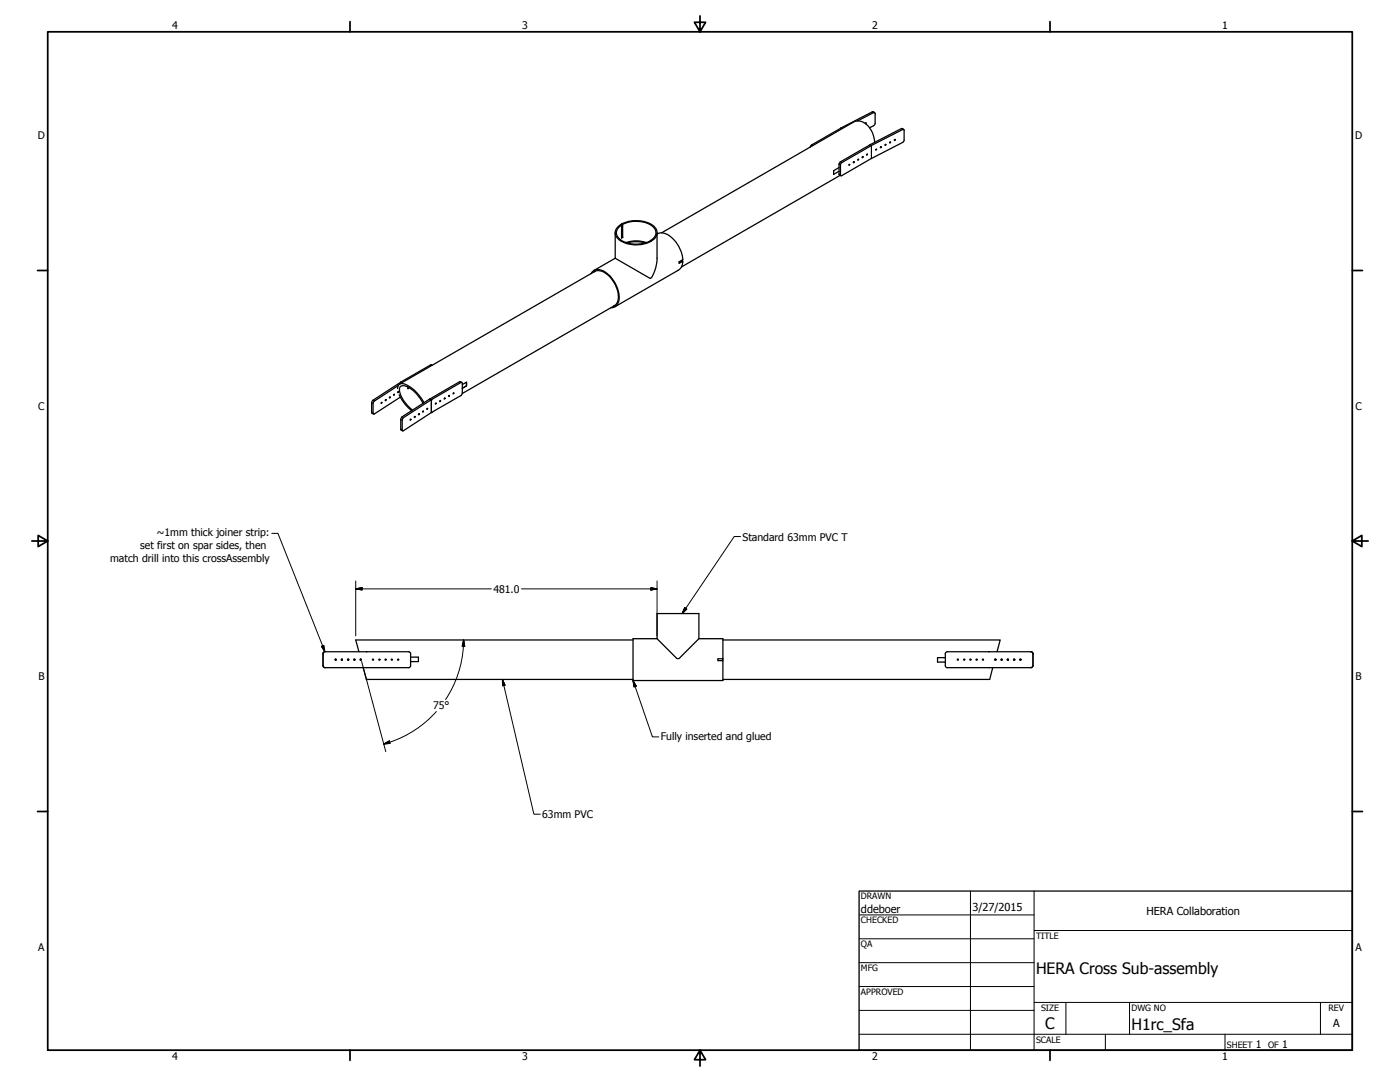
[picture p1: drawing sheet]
<svg xmlns="http://www.w3.org/2000/svg" width="559mm" height="432mm" viewBox="0 0 559 432" stroke-linecap="round" stroke-linejoin="round" font-family="sans-serif">
<!-- layer: Visible (ANSI) -->
<g fill="none" stroke="#000" stroke-width=".51">
<path d="M335.7 51.1l-11.9 6.8M335.7 51.1h.1M345.4 49.3l.3-.3-.1 .4M347.9 58l12.4-6.3 .6 .1v4.3l-.4 .6-12.6 6.5M349.1 56.8a8.8 8.8 0 0 0-6.3-8.5l-2.3 .5-76.4 44.1M349.5 59.7l.4-.1-.3 .3zM351.5 58.6l.2 .1-.2 .3zM353.3 57.7l.3-.1-.3 .4zM355.2 56.6l.3 .2-.3 .3zM357.1 55.7l.2 .2-.3 .2zM360.2 51.3l-12.9 6.5M334.9 66.9l-2.2 1.2v1.5l2.2-1.3"/>
<path d="M335.3 70l-63.3 36.6M338.9 65.6l.3 .1-.4 .3zM340.7 64.6h.2l-.3 .4zM342.5 63.6h.2l-.3 .3zM344.1 62.7l.4-.1-.3 .3zM346.1 61.5l.1 .2-.3 .2zM245.6 92.9v10.2M246.4 90.7a12 12 0 0 1 14.3-.7 3.6 3.6 0 0 1 1.5 3.5 3.6 3.6 0 0 1-2.4 2.8 12.3 12.3 0 0 1-13.2-1.1 3 3 0 0 1-.2-4.5zM248.1 89.8a3.4 3.4 0 0 0-2.1 3.3 3.4 3.4 0 0 0 2.3 3 13.2 13.2 0 0 0 11.5 0h-.1M248.4 89.5l.1 5.2zM248.4 89.5l-.4 .2 .1 5.3 .4-.3M248.4 94.6l-.3 .2"/>
<path d="M248.5 89.5a11.7 11.7 0 0 1 12.5 1.4 3.1 3.1 0 0 1-1.3 5M249.9 96.8a13.3 13.3 0 0 1 8.1 0M250.4 97a12.3 12.3 0 0 1 7 0M262.3 93.4a5.4 5.4 0 0 1 6.4 2 13.5 13.5 0 0 1 3.8 8.2l-1.4 .9v.6l1.4-.8-.2-.2M262.3 92.9v10.2a15.4 15.4 0 0 1-2.2 7.6l-.6 .4-13.9-8M235.9 109.2a3.6 3.6 0 0 1 5.6-.7 12.6 12.6 0 0 1 5.5 11.8 3 3 0 0 1-3.2 2.5M237 108.6a4.5 4.5 0 0 1 5.6 1.1 11.8 11.8 0 0 1 4 10.6l-.5 1-1.2 .9M237.6 108.2l-78.2 45.1M245.6 103.1l-8.6 4.8M272.3 103.8v.3l-1.2 .7M272.5 104.3l-.6 2.4-1.1 1.1-25.4 14.6M245.5 121.9l-61 35.1"/>
<path d="M153.9 159.5l.2 .1-.2 .4zM155.5 158.4l.3 .1-.3 .4zM157.2 157.4v.4zM158.7 155.1a2 2 0 0 1 1.2-2 2 2 0 0 1 2.2 .4 16.4 16.4 0 0 1 7.1 7.2M158.9 156.3v.1M159 156.2l-.3 .5 .4-.2M159.3 157.5l.3 .7a18.3 18.3 0 0 0 4.7 5.8M162.9 154.5l-.1 .6 .5-.4M172.1 159.5l11.9-6.8h.4l.1 4.2-.4 .8-12 7M172.2 145.6l-12.2 6.9M177.3 159l.3-.2-.2 .5zM179.2 157.9l.2-.1-.2 .4z"/>
<path d="M180.9 156.8l.3 .1-.3 .3zM183.8 152.3l-12.2 6.9M186.2 152.5v1.5l-1.7 .9 1.7-.9v-1.5l-1.7 1M152.2 160.6v.4zM163.8 167.3l.2 .1-.3 .3zM165.4 166.4l.3-.2-.2 .4zM167.1 165.2l.2 .2-.2 .1zM168.8 164.1l.2 .2-.3 .2zM168.8 161a11.6 11.6 0 0 0-8.1-7.1 1.65 1.65 0 0 0-1.2 2.5 14.3 14.3 0 0 0 5.2 7.2M170.4 163l.3 .1-.3 .3zM173.9 160.9l.2 .1-.3 .3zM175.5 160l.3-.2v.4l-.3 .1z"/>
<path d="M252.7 255.4h-110.7l1.3 4.7M262.3 254.9h-9.6v16.7h35.8v-7.9M262.3 244.9h16.7v10l-8 7.9h-.8l-7.9-7.9zM279 254.9h9.5v8M288.5 255.4h110.7l-1.2 4.7M128.9 265.6l.1 .5 .7 .3h33.4M128.9 260.9l.6-.8h33.6l.6 .2 .2 .6M128.9 260.9v4.7M129 265.6l.1 .5 .6 .3M129.7 260.1l-.6 .3-.1 .5M133.7 263.1h.4v.3h-.4zM133.9 263v.5"/>
<path d="M136.4 263l.3 .1-.3 .4M138.7 263.1h.4v.3h-.4zM138.9 263v.5M141.2 263.1h.4v.3h-.4zM141.4 263v.5M143.9 263l.2 .1-.2 .4M144.1 263.1v.2M145 266.4l1.2 4.7h106.5M163.9 262.3h3.1v1.7h-3.1M163.9 260.9v4.8l-.2 .5-.6 .2M286.5 262.9h2v.8h-2zM377.3 262.4h-3.1v1.8h3.1"/>
<path d="M378.1 260.1l-.6 .2-.2 .6v4.8l.2 .5 .6 .2M378.1 266.4h33.4M378.1 260.1h33.4M396.2 266.4l-1.2 4.7h-106.5M397.1 263.1h.4v.3h-.4zM397.1 263.1v.2M397.3 263v.5M399.6 263.1h.4v.3h-.4zM399.8 263v.5M402.1 263.1h.4v.3h-.4zM402.3 263l-.2 .1 .2 .4M404.8 263v.5"/>
<path d="M407.1 263.1h.4v.3h-.4zM407.3 263v.5M411.5 260.1l.4 .1 .4 .7M411.5 260.1l.7 .3 .1 .5M412.3 265.6l-.8 .8M412.3 265.6l-.1 .5-.7 .3M412.3 260.9v4.7"/>
<circle cx="136.4" cy="263.2" r=".25"/>
<circle cx="143.9" cy="263.2" r=".25"/>
<circle cx="148.9" cy="263.2" r=".22"/>
<circle cx="151.4" cy="263.2" r=".22"/>
<circle cx="153.9" cy="263.2" r=".22"/>
<circle cx="156.4" cy="263.2" r=".22"/>
<circle cx="158.9" cy="263.2" r=".22"/>
<circle cx="382.3" cy="263.2" r=".22"/>
<circle cx="384.8" cy="263.2" r=".22"/>
<circle cx="387.3" cy="263.2" r=".22"/>
<circle cx="389.8" cy="263.2" r=".22"/>
<circle cx="392.3" cy="263.2" r=".22"/>
<circle cx="404.8" cy="263.2" r=".27"/>
</g>
<!-- layer: Visible Narrow (ANSI) -->
<g fill="none" stroke="#000" stroke-width=".4">
<path d="M323.8 57.9l.5 .3M336.1 51.3l-.4-.2 .5 .2M347.3 57.8l.5 .3v5.1M347.3 57.7l.6 .3v5.2M348.2 44.6l.5 .4M359.8 51.3l.5 .4M334.9 69.5l.6 .3M334.9 65.5l.6 .3M335.5 64.6l.5 .3M148.9 159.7l.6 .3M160 152.5l.5 .3M160 152.5l.5 .2"/>
<path d="M171.6 159.2l.5 .3M171.8 145.7l.5 .2M172.1 159.5v5.2v-5.2M183.5 152.3l.5 .4M148.3 164.6l.6 .3M148.3 160.7l.6 .3M160 171.3l.5 .3M160 167.4l.5 .3M160.5 166.4l.5 .3"/>
</g>
<g fill="none" stroke="#000" stroke-width=".51">
<path d="M323.8 57.9l-.5 .8M342.3 48.3l6.8-3.4 .2 .4-.1 4.4-2.1 1.3M347.3 57.8l-12 6.9-.4 .6v1.4M347.9 58l-11.9 6.9-.5 .8v4.4h.5l11.9-6.9M349.1 45l-.9-.4-12.5 6.5M360.2 51.3l.5 .3M334.9 66.9v2.7l.7 .5M158.9 153.9l-9.6 6.2-.4 .9 .1 4.2h.5l10.3-6.7M160 152.5l-11.3 7.3-.4 .9v3.9l.8 .6M171.6 159.2l-11.1 7.2-.5 .8v4.2l.7 .6M172.1 159.5l-11.4 7.5-.2 4.8 .5 .1 11.1-7.2M172.2 145.6l.3 .2"/>
<path d="M183.8 152.3l.5 .4"/>
</g>
<g fill="#000">
<circle cx="172.1" cy="159.5" r=".25"/>
<circle cx="172.1" cy="164.7" r=".25"/>
</g>
<!-- layer: Border (ANSI) -->
<g fill="none" stroke="#000" stroke-width=".7">
<path d="M19 12.7h520.8v406.4h-520.8zM139.7 8.6v4.1M279.4 6.3v6.4l-2.2-3.8h4.4l-2.2 3.8M419.1 8.6v4.1M15 107.9h4M539.8 107.9h4M12.7 215.9h6.3l-3.8-2.2v4.4l3.8-2.2M539.8 215.9l3.8 2.2v-4.4l-3.8 2.2h6.3M15 323.8h4M539.8 323.8h4M139.7 419.1v4.1M279.4 419.1l2.2 3.8h-4.4l2.2-3.8v6.3"/>
<path d="M419.1 419.1v4.1"/>
</g>
<!-- layer: Title (ANSI) -->
<g fill="none" stroke="#000" stroke-width=".4">
<path d="M387.3 355.6v63.5M412.7 355.6v63.5M342.9 365.1h69.8M342.9 374.6h69.8M412.7 371.3h127.1M342.9 384.2h69.8M342.9 393.7h69.8M342.9 412.7h196.9M342.9 403.2h69.8M412.7 400h127.1M425.4 400v12.7M441.2 412.7v6.4"/>
<path d="M450.8 400v12.7M488.9 412.7v6.4M527 400v12.7"/>
</g>
<path d="M342.9 355.6h196.9v63.5h-196.9z" fill="none" stroke="#000" stroke-width=".51"/>
<!-- layer: Symbol (ANSI) -->
<path d="M108.5 212.9h2.4l18.8 47.2M295.6 214.1h-2.5l-20.8 30.8M128.3 257.9l.9-.3 .5 2.5zM273.3 242.5l.8 .6-1.8 1.8zM200.5 271.1l1 2.3-.9 .3zM200.5 271.1l12.6 53.8h2.5M252.7 271.6l1.2 2.2-.9 .3zM252.7 271.6l7.7 22.5h2.6" fill="none" stroke="#000" stroke-width=".4"/>
<path d="M128.3 257.9l1.4 2.2zM128.3 257.9l.9-.3 .5 2.5zM273.3 242.5l-1 2.4zM273.3 242.5l.8 .6-1.8 1.8zM200.5 271.1l1 2.3zM200.5 271.1l1 2.3-.9 .3zM252.7 271.6l1.2 2.2zM252.7 271.6l1.2 2.2-.9 .3z" fill="#000" stroke="#000" stroke-width=".4"/>
<!-- layer: Dimension (ANSI) -->
<path d="M142 235l2.5-.5v1zM142 235h54.1M142 231.8v21.9M208.2 235h54.1M259.8 234.5l2.5 .5-2.5 .5zM262.3 231.8v21.9M185 255.4l.5 2.5h-1zM185 255.4a43 43 0 0 1-7.2 23.8M144.3 264l9.7 36M153.2 296.9l2.2-1.2 .3 1zM155.5 296.2l-2.3 .7M174.2 283.9a43 43 0 0 1-18.7 12.3" fill="none" stroke="#000" stroke-width=".4"/>
<path d="M142 235l2.5-.5zM142 235l2.5-.5v1zM259.8 235.5l2.5-.5zM259.8 234.5l2.5 .5-2.5 .5zM185 255.4l.5 2.5zM185 255.4l.5 2.5h-1zM153.2 296.9l2.2-1.2zM153.2 296.9l2.2-1.2 .3 1z" fill="#000" stroke="#000" stroke-width=".4"/>
<g font-size="6.3">
<text x="413.5" y="388.6">HERA Cross Sub-assembly</text>
<text x="417.2" y="410.6">C</text>
<text x="451.6" y="411.1">H1rc_Sfa</text>
</g>
<g font-size="4.4">
<text x="343.7" y="364.3">ddeboer</text>
<text x="388.1" y="363.7">3/27/2015</text>
<text x="457.6" y="365.1">HERA Collaboration</text>
<text x="532.1" y="409.9">A</text>
</g>
<g font-size="4.2">
<text x="68.7" y="11.7">4</text>
<text x="208.4" y="11.7">3</text>
<text x="348.1" y="11.7">2</text>
<text x="487.8" y="11.7">1</text>
<text x="15.1" y="55.5">D</text>
<text x="540.9" y="55.5">D</text>
<text x="15.2" y="163.4">C</text>
<text x="541" y="163.4">C</text>
<text x="62.6" y="214.1">~1mm thick joiner strip:</text>
<text x="296.4" y="215.7">Standard 63mm PVC T</text>
<text x="55.9" y="219.1">set first on spar sides, then</text>
<text x="44" y="224.1">match drill into this crossAssembly</text>
<text x="196.9" y="236.5">481.0</text>
<text x="15.3" y="271.4">B</text>
<text x="541.1" y="271.4">B</text>
<text x="172.8" y="283.1">75°</text>
<text x="263.7" y="295.2">Fully inserted and glued</text>
<text x="216.4" y="326.5">63mm PVC</text>
<text x="15.2" y="379.3">A</text>
<text x="541" y="379.3">A</text>
<text x="501.3" y="418.3">1</text>
<text x="511.8" y="418.3">1</text>
<text x="68.7" y="423.2">4</text>
<text x="208.4" y="423.2">3</text>
<text x="348.1" y="423.2">2</text>
<text x="487.8" y="423.2">1</text>
</g>
<g font-size="3.5">
<text x="343.7" y="358.9">DRAWN</text>
<text x="343.7" y="368.5">CHECKED</text>
<text x="413.5" y="374.6">TITLE</text>
<text x="343.7" y="378">QA</text>
<text x="343.7" y="387.5">MFG</text>
<text x="343.7" y="397.1">APPROVED</text>
<text x="415.5" y="403.4">SIZE</text>
<text x="451.6" y="403.4">DWG NO</text>
<text x="530.3" y="403.4">REV</text>
<text x="413.5" y="416.1">SCALE</text>
<text x="489.7" y="418.3">SHEET</text>
<text x="506.2" y="418.3">OF</text>
</g>
</svg>
